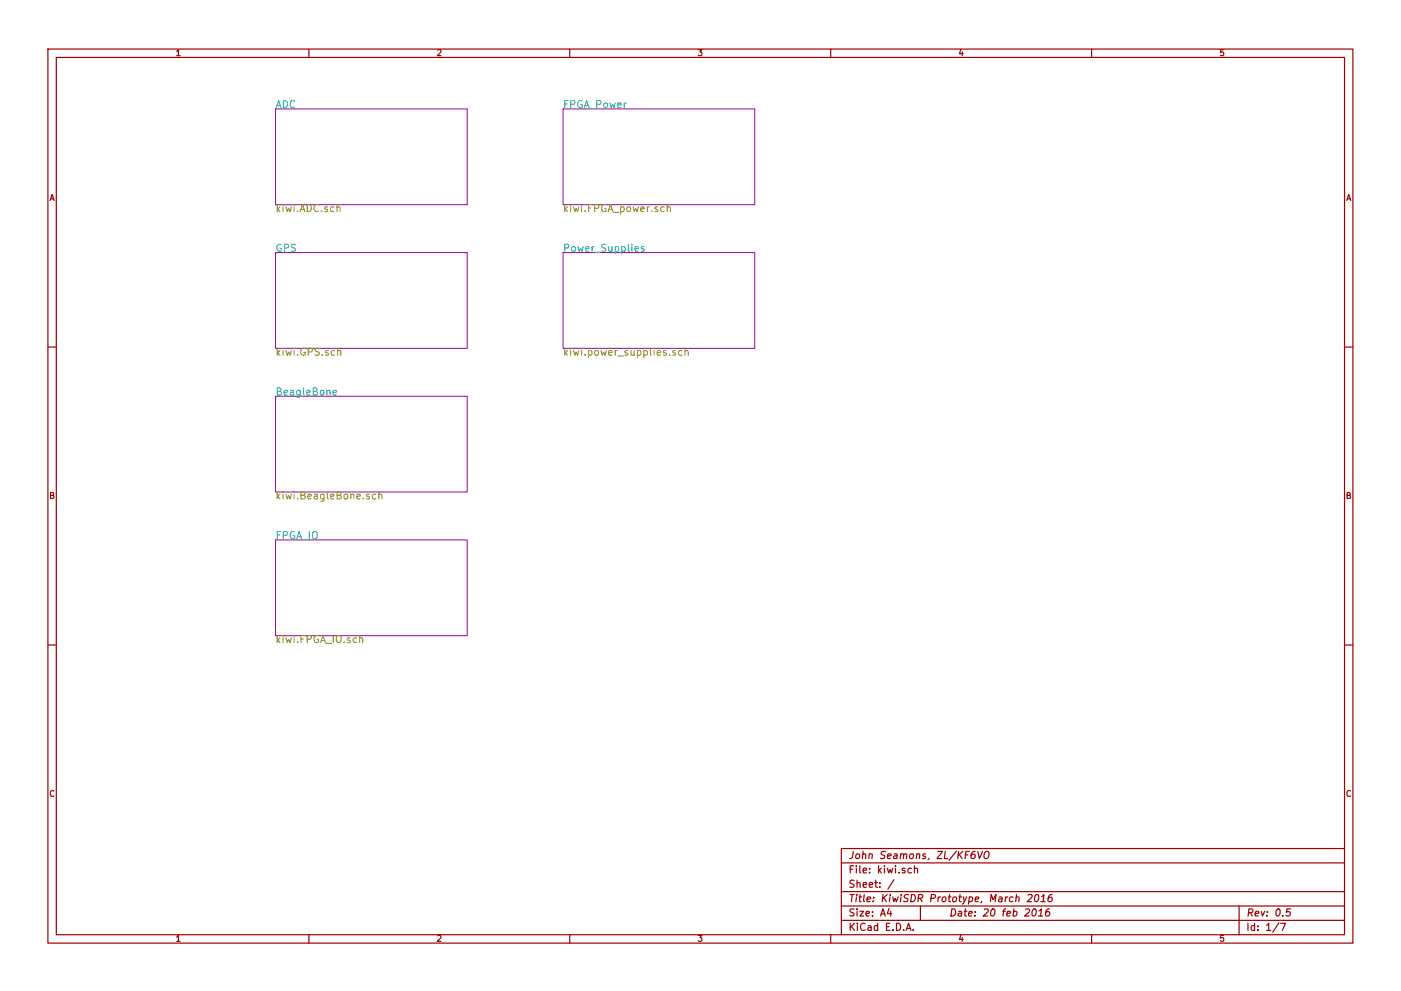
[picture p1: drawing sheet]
<svg xmlns="http://www.w3.org/2000/svg" width="297mm" height="210mm" viewBox="0 0 297 210" stroke-linecap="round" stroke-linejoin="round" font-family="sans-serif">
<g fill="none" stroke="#a00000" stroke-width=".25">
<path d="M10.2 10.4h276.6v189.7h-276.6zM11.9 12.2h273.2v186.1h-273.2zM65.5 10.4v1.8M120.8 10.4v1.8M176.1 10.4v1.8M231.4 10.4v1.8M10.2 73.6h1.7M285.1 73.6h1.7M10.2 136.8h1.7M285.1 136.8h1.7M65.5 198.3v1.8M120.8 198.3v1.8"/>
<path d="M176.1 198.3v1.8M178.4 183.1h106.7M178.4 189.2h106.7M178.4 195.3h106.7M178.4 192.2h106.7M188.5 192.8l-.4 1h1M188.8 193.3v1.1M189.5 186.7l-1.3 1.9M192.1 197.4l.5-1.5 .5 1.5M192.3 197h.7M193.2 184.3l-.4-.1-.3 .3 .1 .6 .2 .1 .4-.1M193.6 197.3v.1"/>
<path d="M193.9 184.3h.1a.36 .36 0 0 1 .5 .1v.8M193.9 183.7v1.5M195.1 192.2v3.1M206.7 180.6l-.4 .1a1.18 1.18 0 0 0-.3 1.4l.4 .1 .2-.2 .2-.5-.3-.3h-.3l-.3 .3M207.3 180.6l.3 1.6 .7-1.6M208.8 180.9a.49 .49 0 0 1 .6-.3 .49 .49 0 0 1 .3 .5l-.1 .6a.53 .53 0 0 1-.3 .5 .53 .53 0 0 1-.6-.2zM218 189.9l.6-.1 .2 .3-.1 .3-.9 .9h.9M219.1 192.9l.2-.1a.78 .78 0 0 1 .5 .7 .78 .78 0 0 1-.3 .7l-.4 .2a.97 .97 0 0 1 0-1.5zM219.6 189.9l.2-.1a.78 .78 0 0 1 .5 .6 .78 .78 0 0 1-.3 .8l-.4 .1-.2-.3v-.6zM220.2 194.4h.9M220.3 193.3l.5-.5-.2 1.6M220.7 191.3h.9"/>
<path d="M220.8 190.2l.5-.4-.1 1.5M222.5 192.8l-.4 .1a1.18 1.18 0 0 0-.3 1.4l.4 .1 .2-.2 .2-.5-.3-.3-.4 .1-.2 .2M223.1 189.8l-.5 .1a1.18 1.18 0 0 0-.3 1.3l.4 .1 .3-.1 .1-.5-.3-.3h-.2l-.4 .3M231.4 198.3v1.8M262.7 192.2v6.1M271.1 195.8l-1.3 2M271.5 195.9h1l-.6 1.5M273.6 192.8h-.7l-.2 .8 .2-.2 .6 .1 .1 .2-.2 .5-.2 .2-.6-.2M285.1 180h-106.7v18.3"/>
</g>
<path d="M58.4 23.1h40.7v20.3h-40.7zM119.4 23.1h40.6v20.3h-40.6zM58.4 53.6h40.7v20.3h-40.7zM119.4 53.6h40.6v20.3h-40.6zM58.4 84.1h40.7v20.3h-40.7zM58.4 114.5h40.7v20.4h-40.7z" fill="none" stroke="#a000a0" stroke-width=".21"/>
<g fill="none" stroke="#808000" stroke-width=".21">
<path d="M71.5 44a.36 .36 0 0 1 .6 .1v.8M140.8 44l-.4-.1-.3 .3 .1 .6 .2 .1 .4-.1M141.5 44a.36 .36 0 0 1 .6 .1v.8M141.5 43.4v1.5M71.6 74.5l.1-.1a.36 .36 0 0 1 .6 .2v.8M71.6 73.9v1.5M143.2 74.4h-.4l-.2 .2 .1 .2 .5 .1v.4h-.6M144.6 74.4h-.4l-.3 .3v.6l.3 .1 .4-.1M145.2 74.5l.1-.1a.36 .36 0 0 1 .6 .2v.8M145.2 73.9v1.5M79.7 104.9l-.5-.1-.3 .4 .1 .5 .2 .2 .5-.1M80.3 105l.1-.1a.36 .36 0 0 1 .6 .2v.8"/>
<path d="M80.3 104.3v1.6M76.3 135.5v-.1a.36 .36 0 0 1 .6 .2v.7M76.3 134.8v1.5"/>
</g>
<path d="M136.5 52.4l-.3-.1-.3 .2 .1 .3 .5 .1v.4h-.6M70.6 83.3l.7-.1v-.3l-.5-.1-.2 .2 .1 .7h.6" fill="none" stroke="#00a0a0" stroke-width=".21"/>
<g font-size="2.1" fill="#00a0a0">
<text x="58.4" y="23">ADC</text>
<text x="119.4" y="23">FPGA_Power</text>
<text x="58.4" y="53.5">GPS</text>
<text x="119.4" y="53.5">Power_Supplies</text>
<text x="58.4" y="84">BeagleBone</text>
<text x="58.4" y="114.4">FPGA_IO</text>
</g>
<g font-size="2.1" fill="#808000">
<text x="58.4" y="45.1">kiwi.ADC.sch</text>
<text x="119.4" y="45.1">kiwi.FPGA_power.sch</text>
<text x="58.4" y="75.5">kiwi.GPS.sch</text>
<text x="119.4" y="75.5">kiwi.power_supplies.sch</text>
<text x="58.4" y="106">kiwi.BeagleBone.sch</text>
<text x="58.4" y="136.5">kiwi.FPGA_IO.sch</text>
</g>
<g font-size="2.1" fill="#a00000">
<text x="179.9" y="185.4">File: kiwi.sch</text>
<text x="179.9" y="182.3">John Seamons, ZL/KF6VO</text>
<text x="179.9" y="191.5">Title: KiwiSDR Prototype, March 2016</text>
<text x="179.9" y="188.4">Sheet: /</text>
<text x="179.9" y="197.6">KiCad E.D.A.</text>
<text x="179.9" y="194.5">Size: A4</text>
<text x="201.2" y="194.5">Date: 20 feb 2016</text>
<text x="264.2" y="194.5">Rev: 0.5</text>
<text x="264.2" y="197.6">Id: 1/7</text>
</g>
<g font-size="1.8" fill="#a00000">
<text x="37.3" y="11.9">1</text>
<text x="92.7" y="11.9">2</text>
<text x="148" y="11.9">3</text>
<text x="203.3" y="11.9">4</text>
<text x="258.6" y="11.9">5</text>
<text x="10.4" y="42.7">A</text>
<text x="285.3" y="42.7">A</text>
<text x="10.4" y="105.9">B</text>
<text x="285.3" y="105.9">B</text>
<text x="10.4" y="169.1">C</text>
<text x="285.3" y="169.1">C</text>
<text x="37.3" y="199.8">1</text>
<text x="92.7" y="199.8">2</text>
<text x="148" y="199.8">3</text>
<text x="203.3" y="199.8">4</text>
<text x="258.6" y="199.8">5</text>
</g>
</svg>
